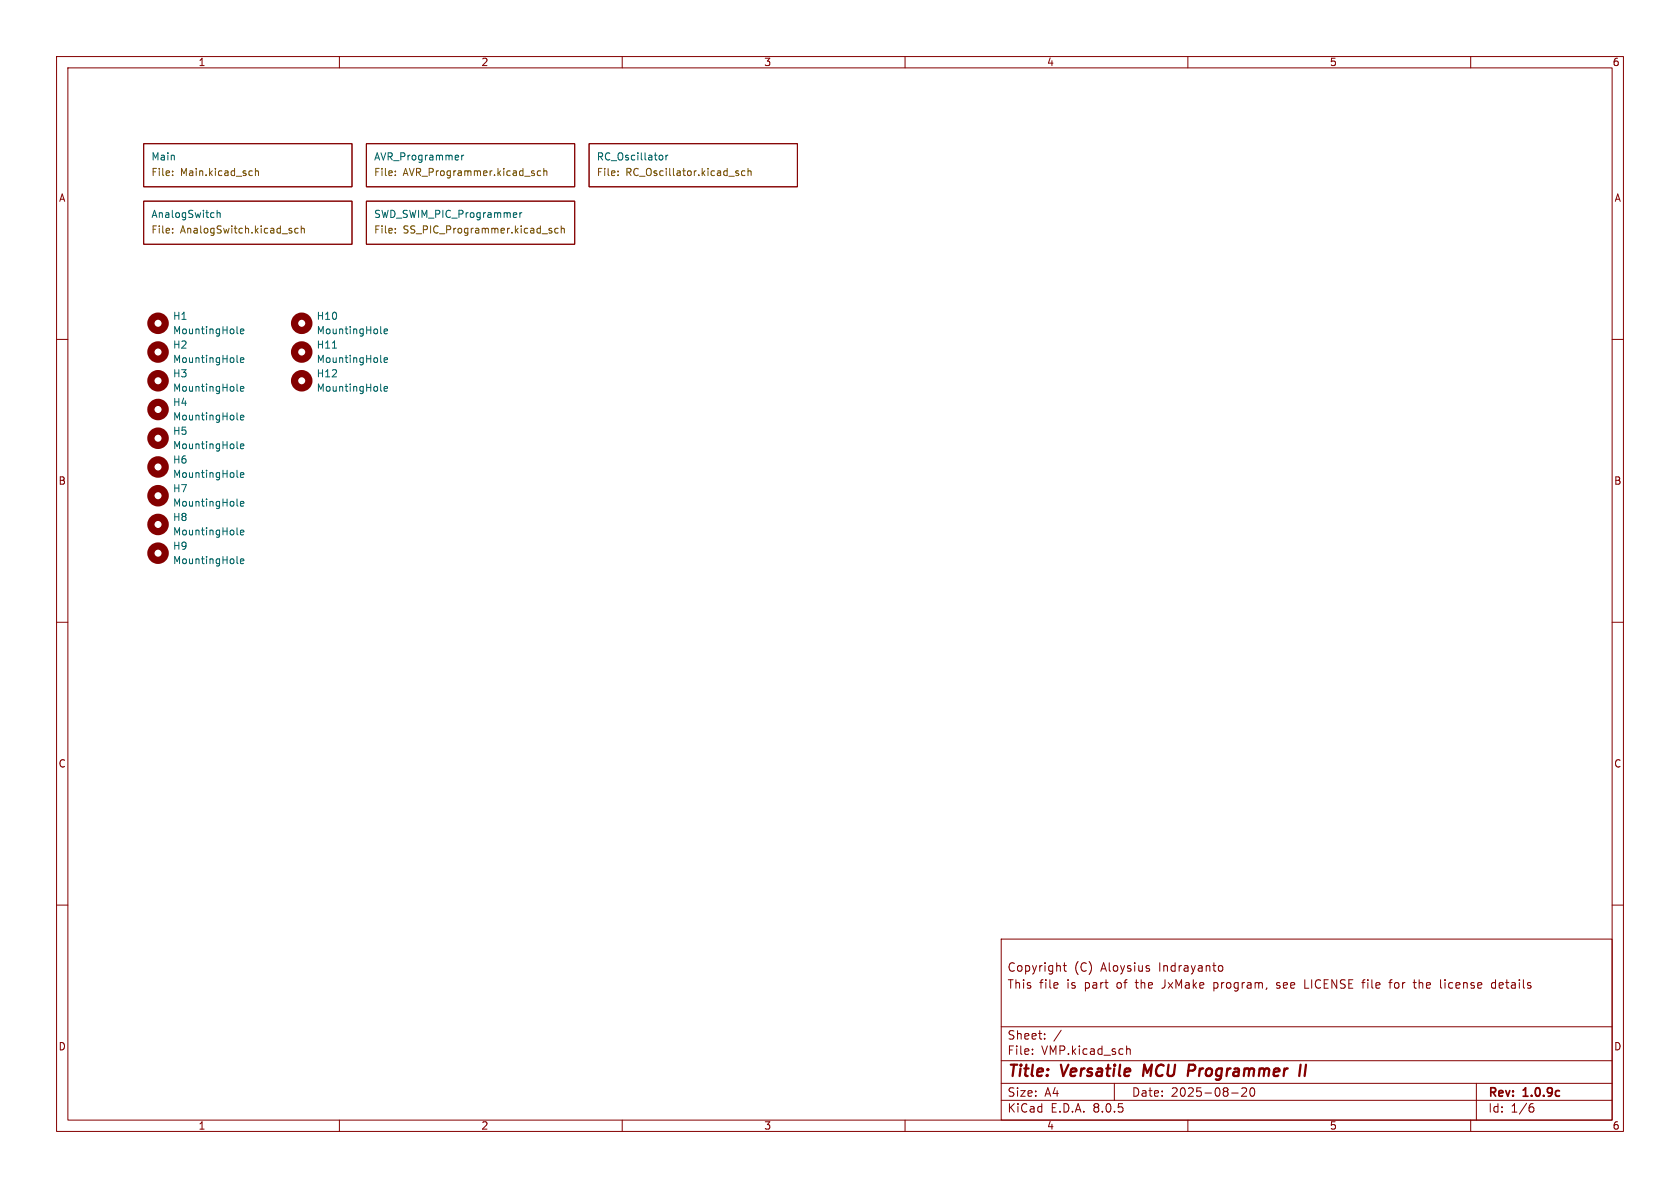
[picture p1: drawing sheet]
<svg xmlns="http://www.w3.org/2000/svg" width="297mm" height="210mm" viewBox="0 0 297 210" stroke-linecap="round" stroke-linejoin="round" font-family="sans-serif">
<g fill="none" stroke="#840000" stroke-width=".18">
<path d="M10 10h277v190h-277zM12 12h273v186h-273zM60 10v2M110 10v2M160 10v2M210 10v2M260 10v2M25.4 25.4h36.8v7.6h-36.8zM25.4 35.6h36.8v7.6h-36.8zM64.8 35.6h36.8v7.6h-36.8zM64.8 25.4h36.8v7.6h-36.8zM104.1 25.4h36.9v7.6h-36.9z"/>
<path d="M10 60h2M285 60h2M10 110h2M285 110h2M10 160h2M285 160h2M177 166h108v32h-108zM188 170.7h.5M188.2 170.2v1.3l.3 .2M203 171.2l.2 .2-.2 .3M203 170.7l.2 .1M214.6 173.7v1.5"/>
<path d="M214.6 174.6l.1 .1M214.7 173.7l-.1 .1M215.5 170.8l.4-.1 .3 .3v.4l-.2 .2h-.5M225.7 174.6l.4 .1M225.9 173.7l-.2 .2 .2 .3M230.7 173.2v1.5h.7M240.7 173.7h.6M241.3 173.2l-.3 .1M245.5 173.7h.6M246.1 173.2l-.4 .2v1.3M249.8 173.7h.6M250.1 174.6l.3 .1"/>
<path d="M255.5 173.2v.1M255.5 173.7v1M264.4 173.8l-.4-.1-.3 .3v.4l.1 .2h.6M264.4 173.2v1.5M60 198v2M110 198v2M160 198v2M177 194.5h108M177 191.5h108M177 187.5h108M177 181.5h108M182.5 186.3v.1"/>
<path d="M182.5 185.5v.1M184.7 183.6v.1M184.7 182.8v.1M187.6 182.1l-1.3 2M197 191.5v3M199.2 184.9v1.5M199.2 185.5l.2-.1 .3 .1 .1 .9M210 198v2M217.7 193.2h1.2M220.3 192.4v.5l-.8 .9h.9M221.1 192.4a.81 .81 0 0 0 .4 1.4l.2-.1 .1-.5-.1-.8M260 198v2"/>
<path d="M261 191.5v6.5M270.6 195.7h.3l.3 .3-.1 .5-.5 .1M271 195.1l-.4 .1"/>
</g>
<path d="M202.3 188.2l-.2 2M210.2 188.2h.8M211.1 189.2l-1 .1M229.9 188.2l-.2 2M230.9 188.2l-.3 2" fill="none" stroke="#840000" stroke-width=".4"/>
<g fill="none" stroke="#006464" stroke-width=".18">
<path d="M38.4 37.7l.2-.1 .3 .1v.7M38.4 37.2v1.2M81.6 27.4v.9M82 27.4l-.4 .3M91.3 37.7l.1 .2-.6 .1M91.9 37.6v.8M92.3 37.6l-.4 .2M116.8 27.4l.3 .1 .1 .2-.1 .5-.3 .1M117.7 27.4v.9M118.1 27.4l-.4 .3M41.9 58.8l.2 .2M42.5 58.6l.6-.1-.1-.3h-.3l-.2 .1 .1 .6h.4"/>
<path d="M67.3 58.8l.2 .2M67.9 58.6l.6-.1-.1-.3h-.3l-.2 .1 .1 .6h.4M41.9 63.9l.2 .2M41.9 69l.2 .2M41.9 74.1l.2 .1M41.9 79.1l.2 .2M42.5 63.7l.6-.2-.1-.2-.3-.1-.2 .2 .1 .6h.4M42.5 68.7l.6-.1-.1-.2-.3-.1-.2 .2 .1 .6h.4M42.5 73.8l.6-.1-.1-.2-.3-.1-.2 .2 .1 .6h.4M42.5 78.9l.6-.1-.1-.3h-.3l-.2 .2 .1 .6h.4M58.8 61.5h.7M67.3 69l.2 .2"/>
<path d="M67.3 63.9l.2 .2M67.9 63.7l.6-.2-.1-.2-.3-.1-.2 .2 .1 .6h.4M67.9 68.7l.6-.1-.1-.2-.3-.1-.2 .2 .1 .6h.4M41.9 94.4l.2 .2M41.9 84.2l.2 .2M41.9 89.3l.2 .2M41.9 99.5l.2 .1M42.5 94.1l.6-.1-.1-.2-.3-.1-.2 .2 .1 .6h.4M42.5 84l.6-.1-.1-.3h-.3l-.2 .1 .1 .6h.4M42.5 89.1l.6-.2-.1-.2-.3-.1-.2 .2 .1 .6h.4M42.5 99.2l.6-.1-.1-.2-.3-.1-.2 .2 .1 .6h.4"/>
</g>
<g fill="none" stroke="#725600" stroke-width=".18">
<path d="M30.5 30.9v.1M30.5 30.3v.1M44.5 30.2l.1 .1M44.6 31h-.1M45.2 30.3l.1-.1 .3 .1 .1 .7M45.2 29.8v1.2M53.3 39.9v1.3M69.9 30.3v.1M69.9 30.9v.1M95.6 30.3l-.4-.1-.2 .2 .1 .6h.5M96.1 30.3l.2-.1 .3 .1 .1 .7M96.1 29.8v1.2"/>
<path d="M99.2 39.9v1.3M109.3 30.9v.1M109.3 30.3v.1M130.2 30.6l.3 .1 .1 .2-.2 .1h-.2M130.2 30.2l.3 .1M131.7 30.3l-.4-.1-.2 .2 .1 .6h.5M132.2 30.3l.2-.1 .3 .1 .1 .7M132.2 29.8v1.2M30.5 40.4v.1M30.5 41.1v.1M51.4 40.8l.2 .2-.2 .2M51.4 40.4h.2"/>
<path d="M52.7 40.4h-.3l-.3 .2 .1 .5h.5M53.3 40.5l.1-.1h.3l.1 .8M69.9 41.1v.1M69.9 40.4v.1M97.2 40.8h.3l.1 .2-.2 .2h-.2M97.2 40.4h.3M98.7 40.4h-.4l-.2 .2 .1 .5h.5M99.2 40.5l.2-.1h.3l.1 .8"/>
</g>
<g fill="none" stroke="#840000" stroke-width="1.3">
<circle cx="27.9" cy="57.1" r="1.27"/>
<circle cx="53.3" cy="57.1" r="1.27"/>
<circle cx="27.9" cy="72.4" r="1.27"/>
<circle cx="27.9" cy="67.3" r="1.27"/>
<circle cx="27.9" cy="62.2" r="1.27"/>
<circle cx="27.9" cy="77.5" r="1.27"/>
<circle cx="53.3" cy="67.3" r="1.27"/>
<circle cx="53.3" cy="62.2" r="1.27"/>
<circle cx="27.9" cy="92.7" r="1.27"/>
<circle cx="27.9" cy="97.8" r="1.27"/>
<circle cx="27.9" cy="87.6" r="1.27"/>
<circle cx="27.9" cy="82.5" r="1.27"/>
</g>
<g font-size="2.8" fill="#840000">
<text x="178" y="190.9">Title:</text>
<text x="187.7" y="190.9">Versatile</text>
<text x="202.9" y="190.9">MCU</text>
<text x="211.6" y="190.9">Programmer</text>
</g>
<g font-size="2.1" fill="#840000">
<text x="178" y="172">Copyright</text>
<text x="189.9" y="172">(C)</text>
<text x="194.7" y="172">Aloysius</text>
<text x="205" y="172">Indrayanto</text>
<text x="178" y="175">This</text>
<text x="183.7" y="175">file</text>
<text x="188.7" y="175">is</text>
<text x="191.9" y="175">part</text>
<text x="197.7" y="175">of</text>
<text x="201.2" y="175">the</text>
<text x="206" y="175">JxMake</text>
<text x="215.2" y="175">program,</text>
<text x="226.5" y="175">see</text>
<text x="231.6" y="175">LICENSE</text>
<text x="242.1" y="175">file</text>
<text x="247" y="175">for</text>
<text x="251.5" y="175">the</text>
<text x="256.3" y="175">license</text>
<text x="265.5" y="175">details</text>
<text x="178" y="184">Sheet:</text>
<text x="178" y="186.7">File:</text>
<text x="184.1" y="186.7">VMP.kicad_sch</text>
<text x="178" y="196.9">KiCad</text>
<text x="178" y="194.1">Size:</text>
<text x="184.7" y="194.1">A4</text>
<text x="185.7" y="196.9">E.D.A.</text>
<text x="193.3" y="196.9">8.0.5</text>
<text x="200" y="194.1">Date:</text>
<text x="207" y="194.1">2025-08-20</text>
<text x="263" y="194.3">Rev:</text>
<text x="263" y="196.9">Id:</text>
<text x="267.1" y="196.9">1/6</text>
<text x="269.4" y="194.3">1.0.9c</text>
</g>
<g font-size="1.8" fill="#840000">
<text x="35" y="11.9">1</text>
<text x="85" y="11.9">2</text>
<text x="135" y="11.9">3</text>
<text x="185" y="11.9">4</text>
<text x="235" y="11.9">5</text>
<text x="285" y="11.9">6</text>
<text x="10.3" y="35.9">A</text>
<text x="285.3" y="35.9">A</text>
<text x="10.3" y="85.9">B</text>
<text x="285.3" y="85.9">B</text>
<text x="10.3" y="135.9">C</text>
<text x="285.3" y="135.9">C</text>
<text x="10.3" y="185.9">D</text>
<text x="285.3" y="185.9">D</text>
<text x="35" y="199.9">1</text>
<text x="85" y="199.9">2</text>
<text x="135" y="199.9">3</text>
<text x="185" y="199.9">4</text>
<text x="235" y="199.9">5</text>
<text x="285" y="199.9">6</text>
</g>
<g font-size="1.8" fill="#006464">
<text x="26.7" y="28.4">Main</text>
<text x="66" y="28.4">AVR_Programmer</text>
<text x="105.4" y="28.4">RC_Oscillator</text>
<text x="26.7" y="38.6">AnalogSwitch</text>
<text x="66" y="38.6">SWD_SWIM_PIC_Programmer</text>
<text x="30.5" y="56.7">H1</text>
<text x="30.5" y="59.3">MountingHole</text>
<text x="55.9" y="56.7">H10</text>
<text x="55.9" y="59.3">MountingHole</text>
<text x="30.5" y="61.8">H2</text>
<text x="30.5" y="64.4">MountingHole</text>
<text x="55.9" y="61.8">H11</text>
<text x="55.9" y="64.4">MountingHole</text>
<text x="30.5" y="66.9">H3</text>
<text x="30.5" y="69.4">MountingHole</text>
<text x="30.5" y="72">H4</text>
<text x="55.9" y="66.9">H12</text>
<text x="55.9" y="69.4">MountingHole</text>
<text x="30.5" y="74.5">MountingHole</text>
<text x="30.5" y="77.1">H5</text>
<text x="30.5" y="79.6">MountingHole</text>
<text x="30.5" y="82.1">H6</text>
<text x="30.5" y="84.7">MountingHole</text>
<text x="30.5" y="87.2">H7</text>
<text x="30.5" y="89.8">MountingHole</text>
<text x="30.5" y="92.3">H8</text>
<text x="30.5" y="94.8">MountingHole</text>
<text x="30.5" y="97.4">H9</text>
<text x="30.5" y="99.9">MountingHole</text>
</g>
<g font-size="1.8" fill="#725600">
<text x="26.7" y="31.4">File:</text>
<text x="31.9" y="31.4">Main.kicad_sch</text>
<text x="66" y="31.4">File:</text>
<text x="71.3" y="31.4">AVR_Programmer.kicad_sch</text>
<text x="105.4" y="31.4">File:</text>
<text x="110.6" y="31.4">RC_Oscillator.kicad_sch</text>
<text x="26.7" y="41.6">File:</text>
<text x="31.9" y="41.6">AnalogSwitch.kicad_sch</text>
<text x="66" y="41.6">File:</text>
<text x="71.3" y="41.6">SS_PIC_Programmer.kicad_sch</text>
</g>
</svg>
